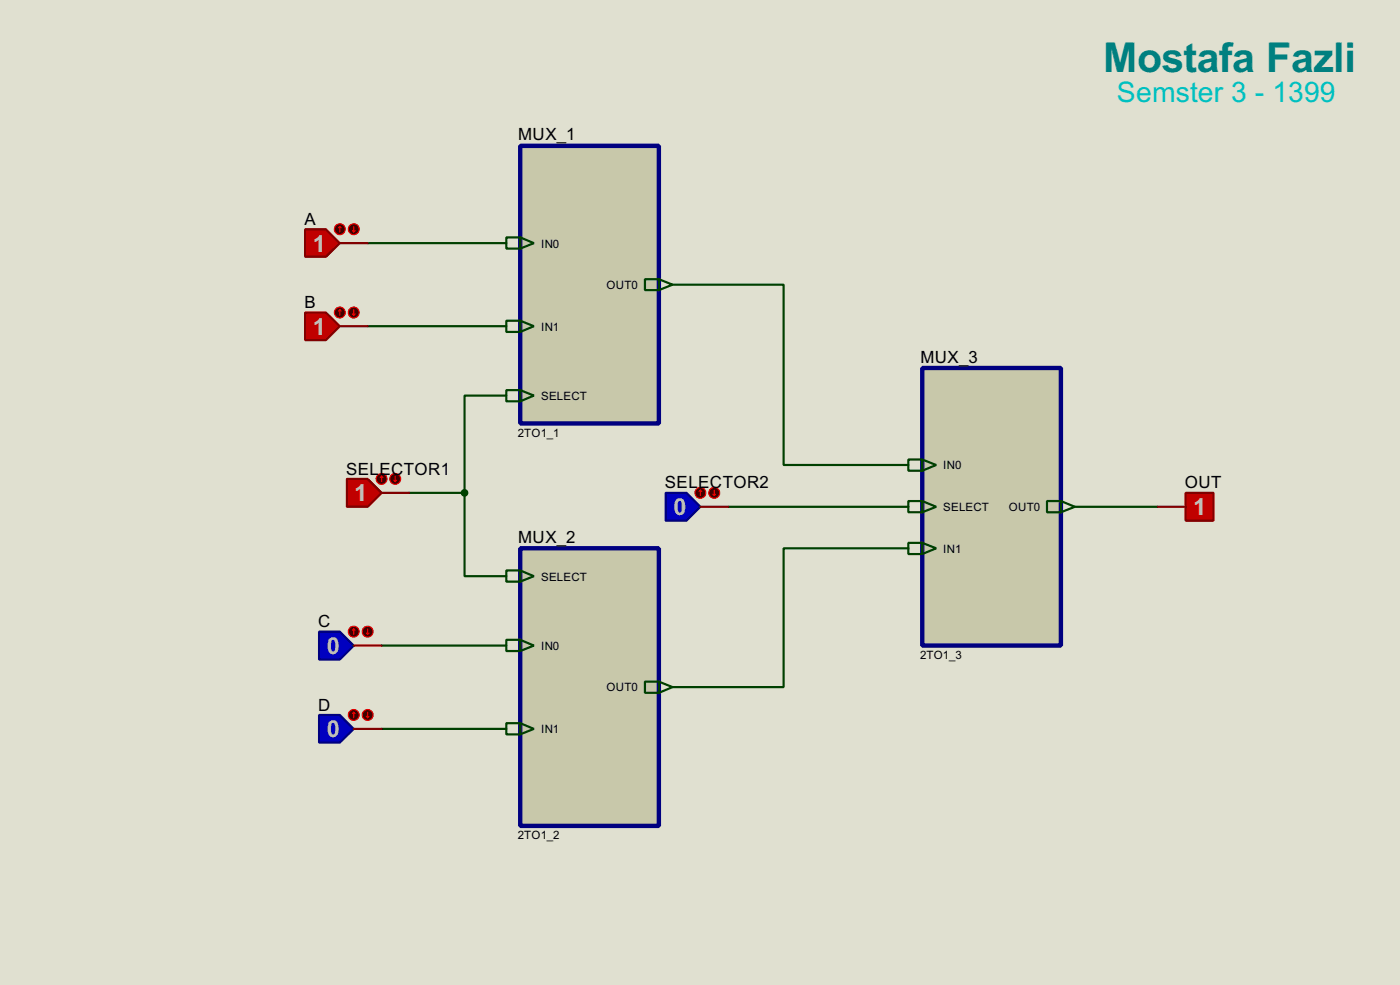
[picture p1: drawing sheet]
<svg xmlns="http://www.w3.org/2000/svg" width="256mm" height="180mm" viewBox="0 0 256 180" stroke-linecap="round" stroke-linejoin="round" font-family="sans-serif">
<path d="M0 0h256.5v180.3h-256.5z" fill="#e0e0d0"/>
<path d="M67.4 44.5h25.4M67.4 59.7h25.4M123.2 52.1h20.4v33h22.8M92.8 72.4h-7.7v17.8M75 90.2h10.1M85.1 90.2v15.3h7.7M133.4 92.8h33M196.9 92.8h15.2M69.9 118.2h22.9M166.4 100.4h-22.8v25.4h-20.4M69.9 133.4h22.9" fill="none" stroke="#004000" stroke-width=".4"/>
<g fill="#c8c8aa" stroke="#000080" stroke-width=".8">
<path d="M95.3 26.7h25.4v50.8h-25.4z"/>
<path d="M95.3 100.4h25.4v50.8h-25.4z"/>
<path d="M169 67.4h25.4v50.8h-25.4z"/>
</g>
<path d="M92.8 43.5h2.5l2.5 1-2.5 1h-2.5zM92.8 58.7h2.5l2.5 1-2.5 1.1h-2.5zM95.3 43.5v2M95.3 58.7v2.1M118.2 51.1h2.5l2.5 1-2.5 1h-2.5zM120.7 51.1v2M92.8 117.1h2.5l2.5 1.1-2.5 1h-2.5zM95.3 117.1v2.1M92.8 132.4h2.5l2.5 1-2.5 1h-2.5zM95.3 132.4v2M118.2 124.8h2.5l2.5 1-2.5 1h-2.5zM120.7 124.8v2" fill="none" stroke="#004000" stroke-width=".4"/>
<path d="M55.9 42h3.8l2.6 2.5-2.6 2.5h-3.8z" fill-rule="evenodd" fill="#c00000" stroke="#800000" stroke-width=".4"/>
<path d="M62.3 44.5h5.1" fill="none" stroke="#800000" stroke-width=".4"/>
<circle cx="62.2" cy="42" r="1" fill="#400000" stroke="#f00" stroke-width=".2"/>
<path d="M62.3 41.5l-.3 .2M62.3 41.5l.2 .2M62.3 41.5v1" fill="none" stroke="#f00" stroke-width=".2"/>
<circle cx="64.8" cy="42" r="1" fill="#400000" stroke="#f00" stroke-width=".2"/>
<path d="M64.6 42.2l.2 .3M64.8 41.5v1M65.1 42.2l-.3 .3" fill="none" stroke="#f00" stroke-width=".2"/>
<path d="M55.9 57.2h3.8l2.6 2.5-2.6 2.6h-3.8z" fill-rule="evenodd" fill="#c00000" stroke="#800000" stroke-width=".4"/>
<path d="M62.3 59.7h5.1" fill="none" stroke="#800000" stroke-width=".4"/>
<circle cx="62.2" cy="57.2" r="1" fill="#400000" stroke="#f00" stroke-width=".2"/>
<path d="M62.3 56.7l-.3 .3M62.3 56.7l.2 .3M62.3 56.7v1" fill="none" stroke="#f00" stroke-width=".2"/>
<circle cx="64.8" cy="57.2" r="1" fill="#400000" stroke="#f00" stroke-width=".2"/>
<path d="M64.6 57.5l.2 .2M64.8 56.7v1M65.1 57.5l-.3 .2" fill="none" stroke="#f00" stroke-width=".2"/>
<path d="M58.5 115.6h3.8l2.5 2.6-2.5 2.5h-3.8z" fill-rule="evenodd" fill="#0000c0" stroke="#000080" stroke-width=".4"/>
<path d="M64.8 118.2h5.1" fill="none" stroke="#800000" stroke-width=".4"/>
<circle cx="64.8" cy="115.6" r="1" fill="#400000" stroke="#f00" stroke-width=".2"/>
<path d="M64.8 115.1l-.2 .3M64.8 115.1l.3 .3M64.8 115.1v1" fill="none" stroke="#f00" stroke-width=".2"/>
<circle cx="67.3" cy="115.6" r="1" fill="#400000" stroke="#f00" stroke-width=".2"/>
<path d="M67.1 115.9l.3 .2M67.4 115.1v1M67.6 115.9l-.2 .2" fill="none" stroke="#f00" stroke-width=".2"/>
<path d="M58.5 130.9h3.8l2.5 2.5-2.5 2.5h-3.8z" fill-rule="evenodd" fill="#0000c0" stroke="#000080" stroke-width=".4"/>
<path d="M64.8 133.4h5.1" fill="none" stroke="#800000" stroke-width=".4"/>
<circle cx="64.8" cy="130.9" r="1" fill="#400000" stroke="#f00" stroke-width=".2"/>
<path d="M64.8 130.4l-.2 .2M64.8 130.4l.3 .2M64.8 130.4v1" fill="none" stroke="#f00" stroke-width=".2"/>
<circle cx="67.3" cy="130.9" r="1" fill="#400000" stroke="#f00" stroke-width=".2"/>
<path d="M67.1 131.1l.3 .3M67.4 130.4v1M67.6 131.1l-.2 .3" fill="none" stroke="#f00" stroke-width=".2"/>
<path d="M92.8 71.4h2.5l2.5 1-2.5 1.1h-2.5zM95.3 71.4v2.1M166.4 84.1h2.6l2.5 1-2.5 1.1h-2.6zM166.4 99.4h2.6l2.5 1-2.5 1h-2.6zM169 84.1v2.1M169 99.4v2M191.8 91.7h2.6l2.5 1.1-2.5 1h-2.6zM194.4 91.7v2.1M92.8 104.4h2.5l2.5 1.1-2.5 1h-2.5zM95.3 104.4v2.1" fill="none" stroke="#004000" stroke-width=".4"/>
<path d="M63.6 87.7h3.8l2.5 2.5-2.5 2.6h-3.8z" fill-rule="evenodd" fill="#c00000" stroke="#800000" stroke-width=".4"/>
<path d="M69.9 90.2h5.1" fill="none" stroke="#800000" stroke-width=".4"/>
<circle cx="69.9" cy="87.7" r="1" fill="#400000" stroke="#f00" stroke-width=".2"/>
<path d="M69.9 87.2l-.2 .2M69.9 87.2l.3 .2M69.9 87.2v1" fill="none" stroke="#f00" stroke-width=".2"/>
<circle cx="72.4" cy="87.7" r="1" fill="#400000" stroke="#f00" stroke-width=".2"/>
<path d="M72.2 87.9l.2 .3M72.4 87.2v1M72.7 87.9l-.3 .3" fill="none" stroke="#f00" stroke-width=".2"/>
<circle cx="85.1" cy="90.2" r=".5" fill="#004000" stroke="#004000" stroke-width=".4"/>
<path d="M122 90.2h3.8l2.5 2.6-2.5 2.5h-3.8z" fill-rule="evenodd" fill="#0000c0" stroke="#000080" stroke-width=".4"/>
<path d="M128.3 92.8h5.1" fill="none" stroke="#800000" stroke-width=".4"/>
<circle cx="128.3" cy="90.2" r="1" fill="#400000" stroke="#f00" stroke-width=".2"/>
<path d="M128.3 89.7l-.2 .3M128.3 89.7l.3 .3M128.3 89.7v1" fill="none" stroke="#f00" stroke-width=".2"/>
<circle cx="130.8" cy="90.2" r="1" fill="#400000" stroke="#f00" stroke-width=".2"/>
<path d="M130.6 90.5l.3 .2M130.9 89.7v1M131.1 90.5l-.2 .2" fill="none" stroke="#f00" stroke-width=".2"/>
<path d="M166.4 91.7h2.6l2.5 1.1-2.5 1h-2.6zM169 91.7v2.1" fill="none" stroke="#004000" stroke-width=".4"/>
<path d="M217.2 90.2h5.1v5.1h-5.1z" fill-rule="evenodd" fill="#c00000" stroke="#800000" stroke-width=".4"/>
<path d="M212.1 92.8h5.1" fill="none" stroke="#800000" stroke-width=".4"/>
<text font-size="8.4" fill="#008080" x="202.1" y="13.2">Mostafa Fazli</text>
<text font-size="5.8" fill="#00c0c0" x="204.6" y="18.7">Semster 3 - 1399</text>
<g font-size="4.8" fill="#c0c0c0">
<text x="57.3" y="46.1">1</text>
<text x="57.3" y="61.3">1</text>
<text x="64.9" y="91.8">1</text>
<text x="123.4" y="94.3">0</text>
<text x="218.6" y="94.3">1</text>
<text x="59.9" y="119.7">0</text>
<text x="59.9" y="135">0</text>
</g>
<g font-size="3.5">
<text x="94.9" y="25.7">MUX_1</text>
<text x="55.8" y="41.2">A</text>
<text x="55.8" y="56.4">B</text>
<text x="168.6" y="66.3">MUX_3</text>
<text x="63.4" y="86.9">SELECTOR1</text>
<text x="121.8" y="89.4">SELECTOR2</text>
<text x="217.1" y="89.4">OUT</text>
<text x="94.9" y="99.4">MUX_2</text>
<text x="58.3" y="114.8">C</text>
<text x="58.3" y="130.1">D</text>
</g>
<g font-size="2.4">
<text x="99.1" y="45.3">IN0</text>
<text x="111.1" y="52.9">OUT0</text>
<text x="99.1" y="60.5">IN1</text>
<text x="99.1" y="73.2">SELECT</text>
<text x="94.9" y="79.9">2TO1_1</text>
<text x="172.8" y="85.9">IN0</text>
<text x="172.8" y="93.6">SELECT</text>
<text x="184.8" y="93.6">OUT0</text>
<text x="172.8" y="101.2">IN1</text>
<text x="99.1" y="106.3">SELECT</text>
<text x="99.1" y="119">IN0</text>
<text x="168.6" y="120.6">2TO1_3</text>
<text x="111.1" y="126.6">OUT0</text>
<text x="99.1" y="134.2">IN1</text>
<text x="94.9" y="153.6">2TO1_2</text>
</g>
</svg>
